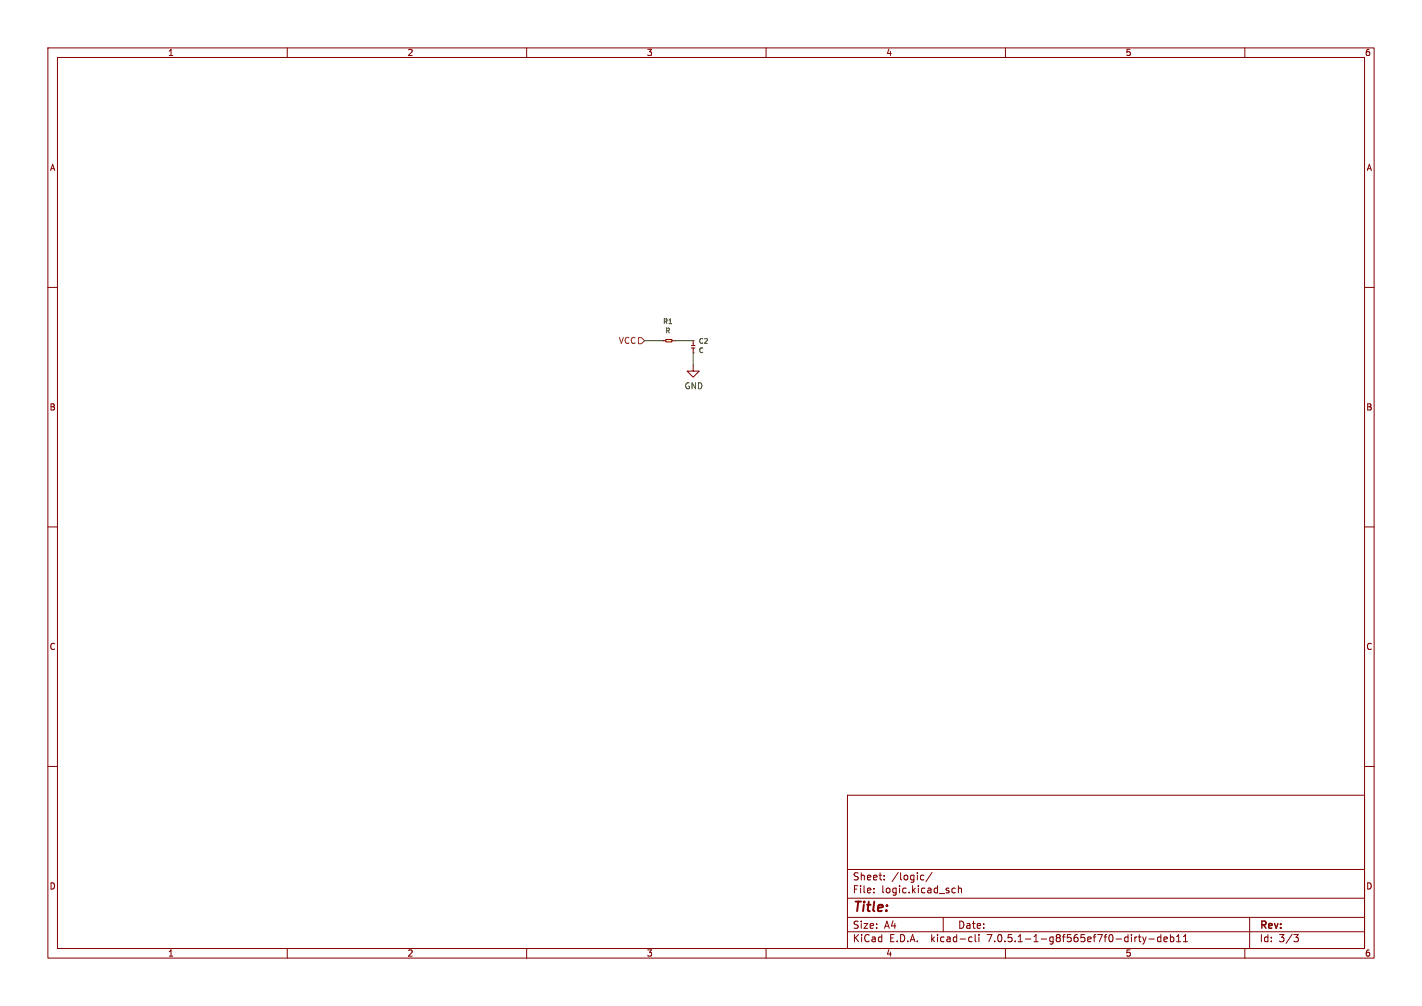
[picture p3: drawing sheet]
<svg xmlns="http://www.w3.org/2000/svg" width="297mm" height="210mm" viewBox="0 0 297 210" stroke-linecap="round" stroke-linejoin="round" font-family="sans-serif">
<g fill="none" stroke="#840000" stroke-width=".21">
<path d="M10 10h277v190h-277zM12 12h273v186h-273zM60 10v2M110 10v2M160 10v2M210 10v2M260 10v2M10 60h2M285 60h2M138.4 71.1h.1M138.4 71.1h.7M139.1 70.9h1.2v.5h-1.2z"/>
<path d="M140.3 71.1h.7M141 71.1h.1M144.4 72.1h.8M144.4 72.6h.8M144.8 71.1h.1M144.8 73.7h.1M144.8 76.2v1.3h1.2l-1.2 1.2-1.3-1.2h1.3M144.8 71.1v.9M144.8 72.6v1.1M10 110h2M285 110h2M10 160h2"/>
<path d="M285 160h2M177 166h108v32h-108zM60 198v2M110 198v2M160 198v2M177 194.5h108M177 191.5h108M177 187.5h108M177 181.5h108M182.5 186.3v.1M182.5 185.5v.1M184.7 183.6v.1"/>
<path d="M184.7 182.8v.1M192.3 183.6l.2 .1 .5-.1M193 182.8l-.5-.1-.2 .1M194.7 182.1l-1.3 2M197 191.5v3M199.5 185.5l-.4-.1-.3 .3 .2 .6h.5M200.2 185.5l.2-.1 .3 .1 .1 .9M200.2 184.9v1.5M202.5 196.5h.5M202.5 195.7h.5M203.7 195.1v1.3l.2 .2M204.5 195.1v.1"/>
<path d="M204.5 195.6v1M210 198v2M237.7 195.6h.6M238 195.1v1.3l.3 .2M238.7 195.6l.3 1M239 196.6l-.3 .5M239.4 195.6l-.4 1M240 196h1.1M242.5 195.7l-.5-.1-.3 .3 .2 .6h.6M242.5 195.1v1.5M243.1 196.1l.7-.1-.1-.3-.4-.1-.2 .2 .1 .7h.5M244.5 195.7l.4-.1 .3 .3-.2 .6h-.5"/>
<path d="M244.5 195.1v1.5M245.7 196.6h.9M245.7 195.5l.5-.4v1.5M247.2 196.6h.8M247.2 195.5l.4-.4v1.5M260 198v2M261 191.5v6.5M270.2 195.1h1l-.5 .6 .4 .1 .1 .5-.3 .3h-.4"/>
</g>
<path d="M139.1 70.9h1.2v.5h-1.2z" fill="#ffffc2" stroke="#ffffc2" stroke-width=".21"/>
<path d="M133.3 70.5h.7l.6 .6-.6 .7h-.7z" fill="none" stroke="#725600" stroke-width=".21"/>
<path d="M134.6 71.1h3.8M141 71.1h3.8M144.8 73.7v2.5" fill="none" stroke="#009600" stroke-width=".21"/>
<text font-size="2.8" fill="#840000" x="178" y="190.8">Title:</text>
<g font-size="2.1" fill="#840000">
<text x="178" y="183.9">Sheet:</text>
<text x="186.2" y="183.9">/logic/</text>
<text x="178" y="186.6">File:</text>
<text x="184" y="186.6">logic.kicad_sch</text>
<text x="178" y="196.8">KiCad</text>
<text x="178" y="194">Size:</text>
<text x="184.6" y="194">A4</text>
<text x="185.7" y="196.8">E.D.A.</text>
<text x="194.4" y="196.8">kicad-cli</text>
<text x="200" y="194">Date:</text>
<text x="206.2" y="196.8">7.0.5.1-1-g8f565ef7f0-dirty-deb11</text>
<text x="263" y="194.2">Rev:</text>
<text x="263" y="196.8">Id:</text>
<text x="267" y="196.8">3/3</text>
</g>
<g font-size="1.8" fill="#840000">
<text x="35" y="11.8">1</text>
<text x="85" y="11.8">2</text>
<text x="135" y="11.8">3</text>
<text x="185" y="11.8">4</text>
<text x="235" y="11.8">5</text>
<text x="285" y="11.8">6</text>
<text x="10.4" y="35.8">A</text>
<text x="285.4" y="35.8">A</text>
<text x="10.3" y="85.8">B</text>
<text x="285.3" y="85.8">B</text>
<text x="10.3" y="135.8">C</text>
<text x="285.3" y="135.8">C</text>
<text x="10.3" y="185.8">D</text>
<text x="285.3" y="185.8">D</text>
<text x="35" y="199.8">1</text>
<text x="85" y="199.8">2</text>
<text x="135" y="199.8">3</text>
<text x="185" y="199.8">4</text>
<text x="235" y="199.8">5</text>
<text x="285" y="199.8">6</text>
</g>
<text font-size="1.8" fill="#725600" x="129.2" y="71.9">VCC</text>
<text font-size="1.8" fill="#006464" x="142.9" y="81.4">GND</text>
<g font-size="1.4" fill="#006464">
<text x="138.4" y="67.8">R1</text>
<text x="138.9" y="69.7">R</text>
<text x="145.9" y="71.9">C2</text>
<text x="145.9" y="73.9">C</text>
</g>
</svg>
